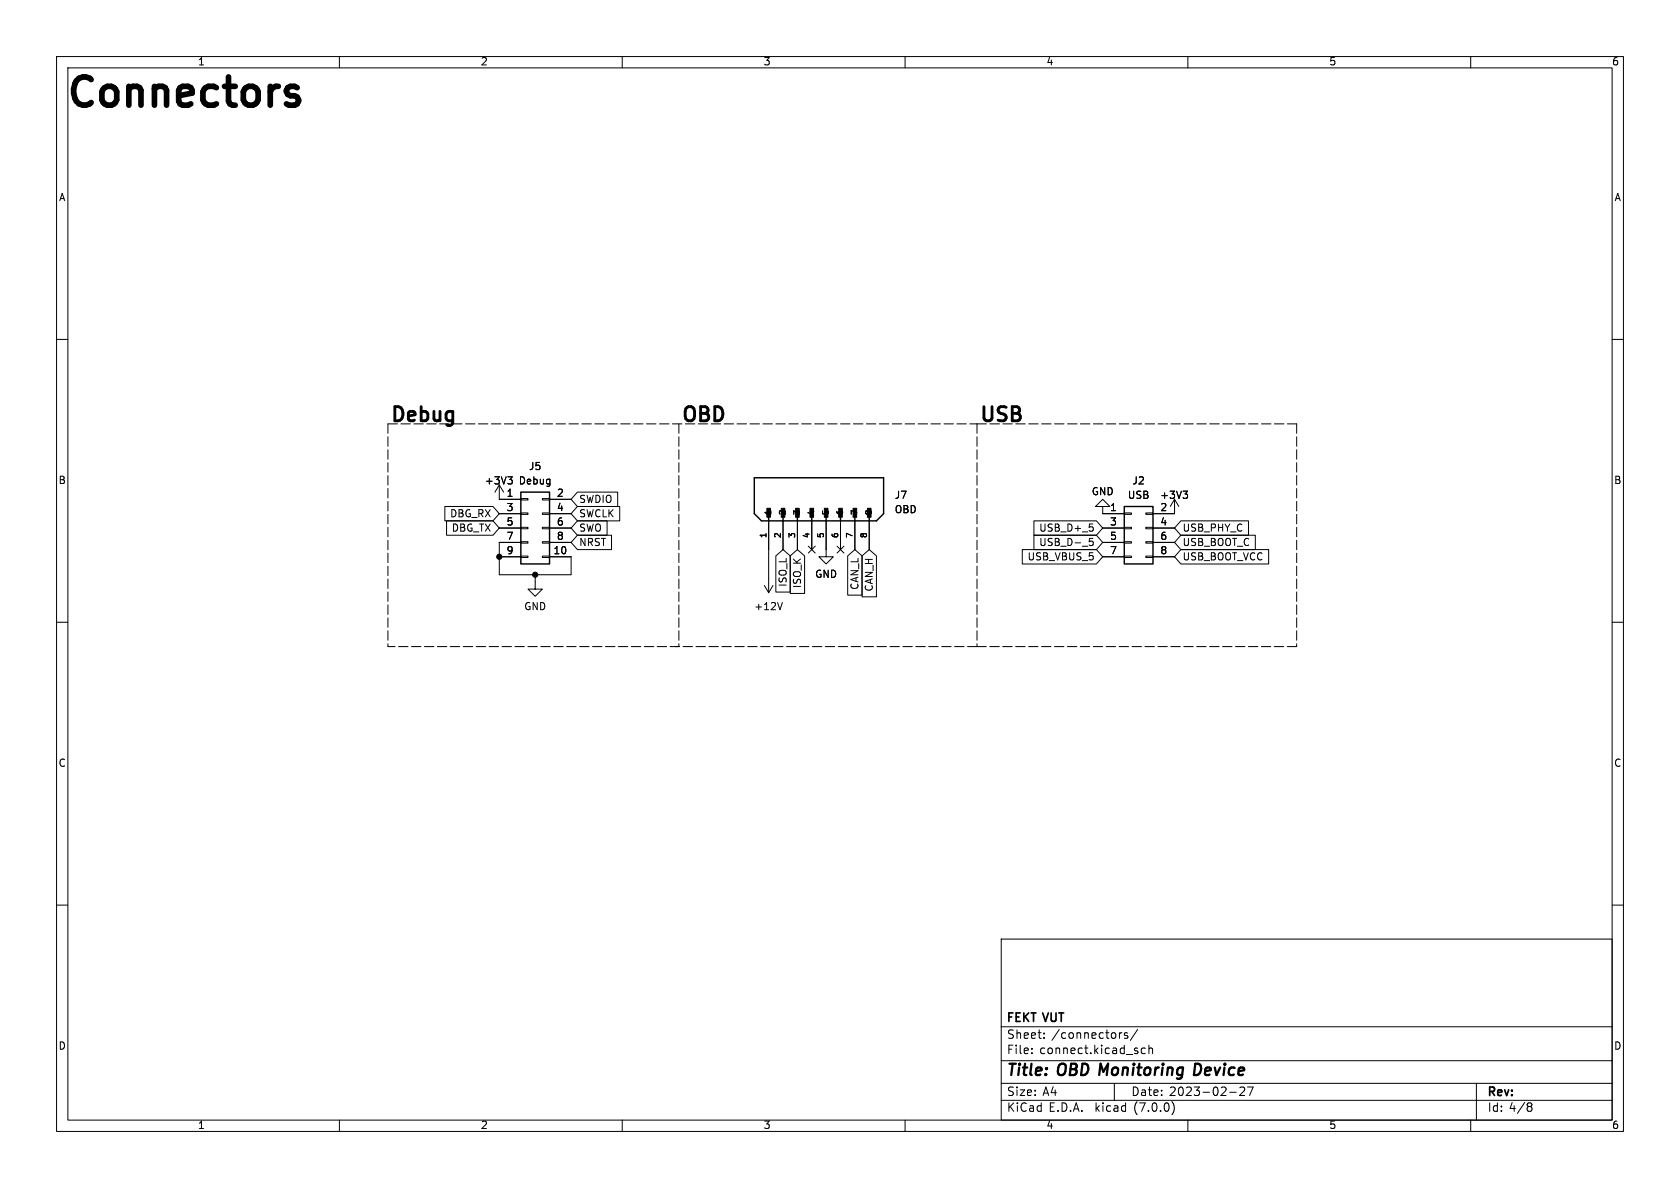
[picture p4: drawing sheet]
<svg xmlns="http://www.w3.org/2000/svg" width="297mm" height="210mm" viewBox="0 0 297 210" stroke-linecap="round" stroke-linejoin="round" font-family="sans-serif">
<g fill="none" stroke="#000" stroke-width=".18">
<path d="M10 10h277v190h-277zM12 12h273v186h-273zM60 10v2M110 10v2M160 10v2M210 10v2M260 10v2M10 60h2M285 60h2M78.6 89.5h8.6l1.1 1.3-1.1 1.3h-8.6zM78.9 92.1h8.3l1.1 1.2-1.1 1.3h-8.3zM88.3 85.7v2.6h3.8"/>
<path d="M88.3 98.4h3.8M88.3 90.8h3.8M88.3 93.3h3.8M88.3 85.7l-.8 1.3M88.3 85.7l.7 1.3M89.8 84.3h.8l-.5 .5M90.3 84.8l.3 .2v.3l-.3 .3M92.1 98.3h1.2v.3h-1.2zM92.1 95.8h1.2v.2h-1.2zM92.1 93.2h1.2v.3h-1.2zM92.1 90.7h1.2v.2h-1.2zM92.1 88.1h1.2v.3h-1.2z"/>
<path d="M92.1 95.9h-3.8v5.7h12.7v-3.2h-3.8M95.9 98.3h1.3v.3h-1.3zM95.9 95.8h1.3v.2h-1.3zM95.9 93.2h1.3v.3h-1.3zM95.9 90.7h1.3v.2h-1.3zM95.9 88.1h1.3v.3h-1.3zM97.2 88.3h3.8M97.2 90.8h3.8M97.2 93.3h3.8M97.2 95.9h3.8M102.1 92.1h5.2v2.5h-5.2l-1.1-1.3zM102.1 94.6h6v2.6h-6l-1.1-1.3z"/>
<path d="M102.1 89.5h7.5v2.6h-7.5l-1.1-1.3zM102.1 87h7.1v2.5h-7.1l-1.1-1.2zM135.9 92.1v12.7M137.2 98.3l1.2-1.1 1.3 1.1v6.4h-2.5zM138.4 92.1v5.1M139.7 98.3l1.3-1.1 1.2 1.1v6.6h-2.5zM141 92.1v5.1M142.9 96.5l1.2 1.3M143.5 92.1v5.1M144.1 96.5l-1.2 1.3M146 92.1v6.3h1.3l-1.3 1.3-1.2-1.3h1.2M148 96.5l1.2 1.3"/>
<path d="M148.6 92.1v5.1M149.2 96.5l-1.2 1.3M149.9 98.3l1.2-1.1 1.3 1.1v6.9h-2.5zM151.1 92.1v5.1M152.4 98.3l1.3-1.1 1.2 1.1v7.2h-2.5zM153.7 92.1v5.1M180.7 97.2h13.1l1.1 1.2-1.1 1.3h-13.1zM182.8 94.6h11l1.1 1.3-1.1 1.3h-11zM182.8 92.1h11l1.1 1.2-1.1 1.3h-11zM192.6 92.6h.6M193 93.1l.3 .3v.3l-.3 .2M193.2 95.2h-.6l-.1 .6 .2-.1h.5l.1 .2-.1 .4-.2 .1-.5-.1"/>
<path d="M194.9 89.5h1.3l-1.3-1.2-1.2 1.2h1.2v1.3h3.9M194.9 98.4h3.9M194.9 93.3h3.9M194.9 95.9h3.9M198.8 98.3h1.2v.3h-1.2zM198.8 95.8h1.2v.2h-1.2zM198.8 93.2h1.2v.3h-1.2zM198.8 90.7h1.2v.2h-1.2zM202.6 98.3h1.2v.3h-1.2zM202.6 95.8h1.2v.2h-1.2zM202.6 93.2h1.2v.3h-1.2zM202.6 90.7h1.2v.2h-1.2z"/>
<path d="M203.8 98.4h3.8M203.8 93.3h3.8M203.8 95.9h3.8M207.6 88.3v2.5h-3.8M207.6 88.3l-.7 1.2M207.6 88.3l.8 1.2M208.8 97.2h15.5v2.5h-15.5l-1.2-1.3zM208.8 94.6h13.1v2.6h-13.1l-1.2-1.3zM208.8 92.1h11.9v2.5h-11.9l-1.2-1.3zM209.2 86.8h.7l-.4 .5M209.7 87.3l.2 .3v.3l-.2 .2M10 110h2"/>
<path d="M94.6 101.6v2.5h1.3l-1.3 1.3-1.3-1.3h1.3M119.4 114.3h.6M135.1 103.5l.8 1.3M136.7 103.5l-.8 1.3M138.3 106.5l-.4 1.3M285 110h2M10 160h2M285 160h2M177 166h108v32h-108zM60 198v2M110 198v2M160 198v2"/>
<path d="M177 194.5h108M177 191.5h108M177 187.5h108M177 181.5h108M182.4 186.1v.2M182.4 185.3v.2M184.6 183.4v.2M184.6 182.6v.2M197 191.5v3M198.3 182.6h-.3M199.3 182.6h-.3l-.2 .2v.2l.5 .1v.4h-.5M201.1 182l-1.3 1.9"/>
<path d="M202.5 185.3h-.5l-.2 .2v.5l.1 .2h.6M203.1 185.4l.2-.1h.4l.1 1M203.1 184.8v1.5M207.2 194.8a1.74 1.74 0 0 1 0 2.2M210 198v2M217.4 193.1h1.1M219.2 192.3l.6-.1 .2 .1v.3l-.9 1.1h.9M220.5 192.2h1l-.6 1.5M260 198v2M261 191.5v6.5M270.3 195h.2l.3 .2-.3 .4M270.3 195.6h.2"/>
<path d="M270.5 195.6l.3 .1v.5l-.3 .3h-.2"/>
</g>
<path d="M211.8 188h-.5l-.2 2 .7-.1" fill="none" stroke="#000" stroke-width=".4"/>
<path d="M92.1 87h5.1v12.7h-5.1zM133.3 84.5h22.9v6.3l-1.3 1.3h-20.3l-1.3-1.3zM135.9 90.2v1.9M138.4 90.2v1.9M141 90.2v1.9M143.5 90.2v1.9M146 90.2v1.9M148.6 90.2v1.9M151.1 90.2v1.9M153.7 90.2v1.9M198.8 89.5h5v10.2h-5z" fill="none" stroke="#000" stroke-width=".25"/>
<g fill="#000" stroke="#000" stroke-width=".18">
<path d="M135.6 89.9h.6v1.5h-.6z"/>
<circle cx="88.3" cy="98.4" r=".46"/>
<circle cx="94.6" cy="101.6" r=".46"/>
</g>
<path d="M68.6 74.9h104.1M68.6 74.9v39.4M120 74.9v39.4M172.7 74.9h56.5M172.7 74.9v39.4M229.2 74.9v39.4M172.7 114.3h-104.1M229.2 114.3h-56.5" fill="none" stroke="#000" stroke-width=".18" stroke-dasharray="1.7 .6"/>
<text font-size="7" x="12.1" y="19.7">Connectors</text>
<g font-size="3.5">
<text x="69.2" y="74.9">Debug</text>
<text x="120.6" y="74.9">OBD</text>
<text x="173.4" y="74.9">USB</text>
</g>
<g font-size="2.8">
<text x="178" y="190.8">Title:</text>
<text x="187.1" y="190.8">OBD Monitoring</text>
<text x="212.4" y="190.8">Device</text>
</g>
<g font-size="2.1">
<text x="178" y="183.9">Sheet:</text>
<text x="178" y="181.1">FEKT VUT</text>
<text x="185.9" y="183.9">/connectors/</text>
<text x="178" y="186.6">File:</text>
<text x="183.8" y="186.6">connect.kicad_sch</text>
<text x="178" y="196.8">KiCad</text>
<text x="178" y="194">Size:</text>
<text x="184.3" y="194">A4</text>
<text x="185.4" y="196.8">E.D.A.</text>
<text x="193.7" y="196.8">kicad</text>
<text x="200" y="194">Date:</text>
<text x="200.6" y="196.8">(7.0.0)</text>
<text x="206.7" y="194">2023-02-27</text>
<text x="263" y="194.2">Rev:</text>
<text x="263" y="196.8">Id: 4/8</text>
</g>
<g font-size="1.8">
<text x="35" y="11.8">1</text>
<text x="85" y="11.8">2</text>
<text x="135" y="11.8">3</text>
<text x="185" y="11.8">4</text>
<text x="235" y="11.8">5</text>
<text x="285" y="11.8">6</text>
<text x="10.4" y="35.8">A</text>
<text x="285.4" y="35.8">A</text>
<text x="93.5" y="83.4">J5</text>
<text x="10.3" y="85.8">B</text>
<text x="85.7" y="85.9">+3V3</text>
<text x="89.5" y="88">1</text>
<text x="91.6" y="85.9">Debug</text>
<text x="98.4" y="88">2</text>
<text x="102.4" y="89.2">SWDIO</text>
<text x="158.1" y="88.5">J7</text>
<text x="192.9" y="87.8">GND</text>
<text x="199.3" y="88.5">USB</text>
<text x="200.1" y="85.9">J2</text>
<text x="205" y="88.5">+3V3</text>
<text x="285.3" y="85.8">B</text>
<text x="79.5" y="91.7">DBG_RX</text>
<text x="79.8" y="94.3">DBG_TX</text>
<text x="89.5" y="90.6">3</text>
<text x="89.5" y="93.1">5</text>
<text x="89.5" y="95.6">7</text>
<text x="98.4" y="90.6">4</text>
<text x="98.4" y="93.1">6</text>
<text x="98.4" y="95.6">8</text>
<text x="102.4" y="94.3">SWO</text>
<text x="102.4" y="91.7">SWCLK</text>
<text x="158.1" y="91">OBD</text>
<text x="183.6" y="94.3">USB_D+_5</text>
<text x="196.2" y="90.6">1</text>
<text x="196.2" y="93.1">3</text>
<text x="196.2" y="95.6">5</text>
<text x="205.1" y="90.6">2</text>
<text x="205.1" y="93.1">4</text>
<text x="205.1" y="95.6">6</text>
<text x="209.1" y="94.3">USB_PHY_C</text>
<text x="89.5" y="98.2">9</text>
<text x="97.8" y="98.2">10</text>
<text x="102.4" y="96.8">NRST</text>
<text x="181.5" y="99.3">USB_VBUS_5</text>
<text x="183.6" y="96.8">USB_D-_5</text>
<text x="196.2" y="98.2">7</text>
<text x="205.1" y="98.2">8</text>
<text x="209.1" y="99.3">USB_BOOT_VCC</text>
<text x="209.1" y="96.8">USB_BOOT_C</text>
<text x="139.3" y="103.9" transform="rotate(-90 139.3 103.9)">ISO_L</text>
<text x="141.9" y="104.1" transform="rotate(-90 141.9 104.1)">ISO_K</text>
<text x="144.1" y="102.4">GND</text>
<text x="152" y="104.4" transform="rotate(-90 152 104.4)">CAN_L</text>
<text x="154.6" y="104.7" transform="rotate(-90 154.6 104.7)">CAN_H</text>
<text x="92.6" y="108.1">GND</text>
<text x="133.3" y="108.1">+12V</text>
<text x="10.3" y="135.8">C</text>
<text x="285.3" y="135.8">C</text>
<text x="10.3" y="185.8">D</text>
<text x="285.3" y="185.8">D</text>
<text x="35" y="199.8">1</text>
<text x="85" y="199.8">2</text>
<text x="135" y="199.8">3</text>
<text x="185" y="199.8">4</text>
<text x="235" y="199.8">5</text>
<text x="285" y="199.8">6</text>
</g>
<g font-size="1.4">
<text x="135.6" y="95.2" transform="rotate(-90 135.6 95.2)">1</text>
<text x="136.6" y="91.1" transform="rotate(-90 136.6 91.1)">1</text>
<text x="138.2" y="95.2" transform="rotate(-90 138.2 95.2)">2</text>
<text x="139.1" y="91.1" transform="rotate(-90 139.1 91.1)">2</text>
<text x="140.7" y="95.2" transform="rotate(-90 140.7 95.2)">3</text>
<text x="141.7" y="91.1" transform="rotate(-90 141.7 91.1)">3</text>
<text x="143.3" y="95.2" transform="rotate(-90 143.3 95.2)">4</text>
<text x="144.2" y="91.1" transform="rotate(-90 144.2 91.1)">4</text>
<text x="145.8" y="95.2" transform="rotate(-90 145.8 95.2)">5</text>
<text x="146.7" y="91.1" transform="rotate(-90 146.7 91.1)">5</text>
<text x="148.3" y="95.2" transform="rotate(-90 148.3 95.2)">6</text>
<text x="149.3" y="91.1" transform="rotate(-90 149.3 91.1)">6</text>
<text x="150.9" y="95.2" transform="rotate(-90 150.9 95.2)">7</text>
<text x="151.8" y="91.1" transform="rotate(-90 151.8 91.1)">7</text>
<text x="153.4" y="95.2" transform="rotate(-90 153.4 95.2)">8</text>
<text x="154.4" y="91.1" transform="rotate(-90 154.4 91.1)">8</text>
</g>
</svg>
